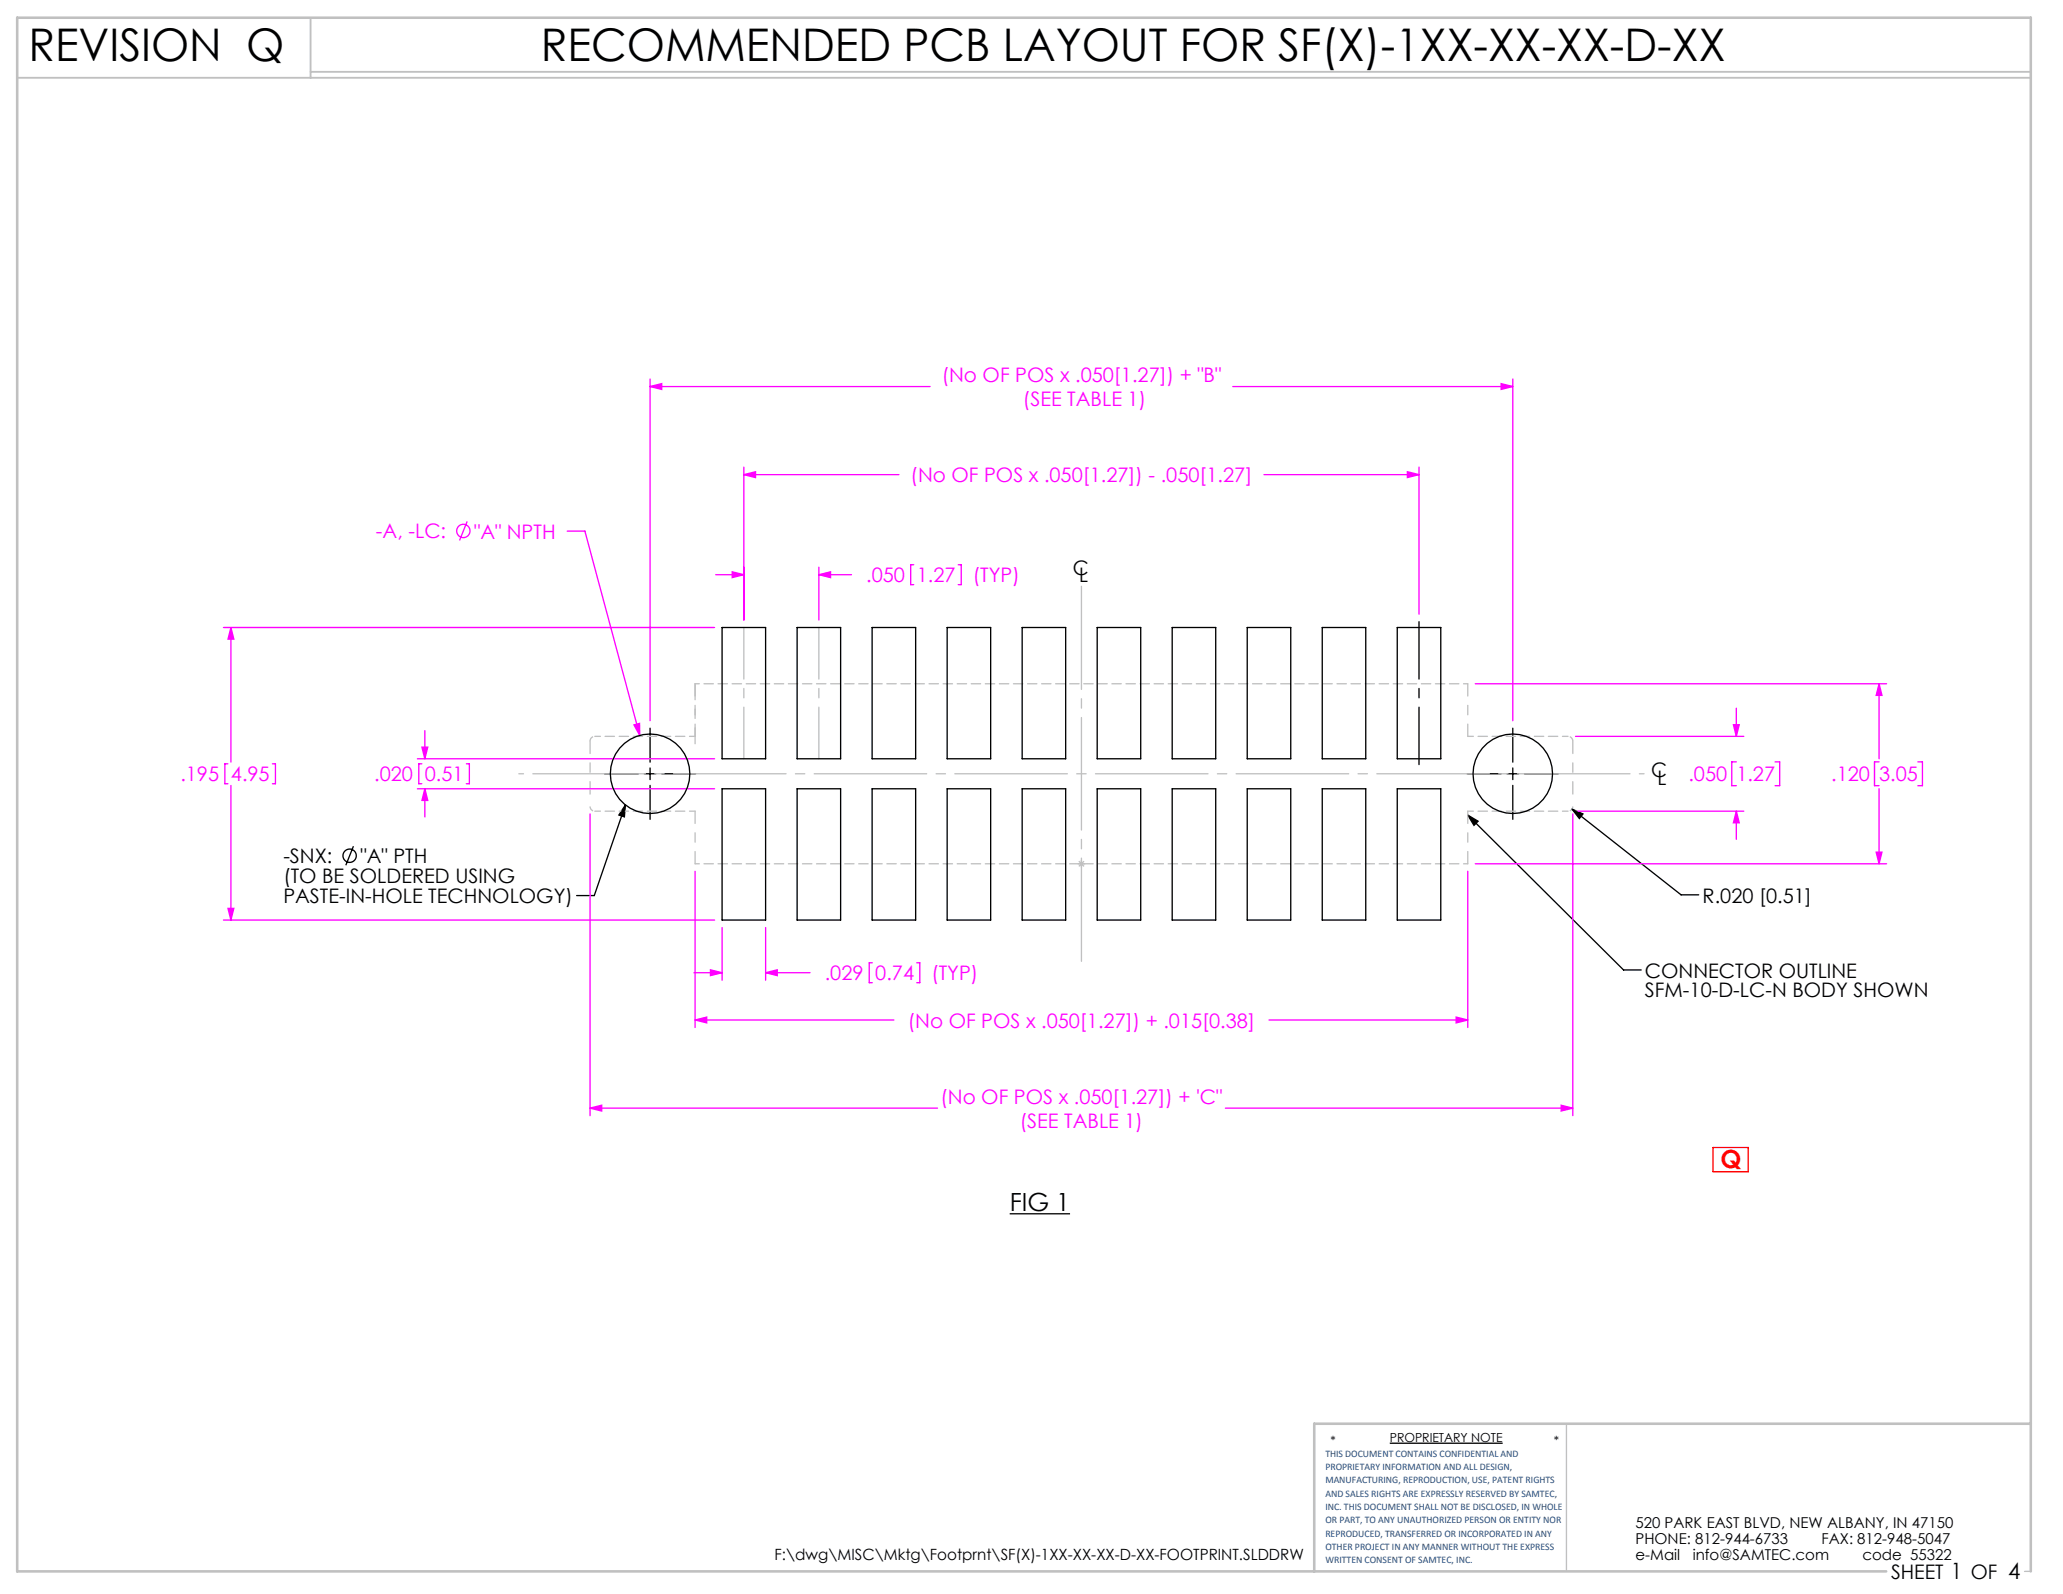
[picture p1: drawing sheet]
<svg xmlns="http://www.w3.org/2000/svg" width="279mm" height="216mm" viewBox="0 0 279 216" stroke-linecap="round" stroke-linejoin="round" font-family="sans-serif">
<g fill="none" stroke="#000" stroke-width=".18">
<path d="M88 98.6v4.6M204.9 98.6v4.6M47.9 114.6l-1.1 2.6M81.9 104.8h4.6M84.7 109l-4.2 12.3h-2.4M84.7 109l-.1 1.6-.8-.2zM87.3 104.8h1.5M88 104v1.6M88 106.4v4.6M89.6 104.8h4.6M198.7 104.8h4.6M198.8 110.4l21.1 21h2.4"/>
<path d="M198.8 110.4l1.4 .8-.6 .6zM204.1 104.8h1.6M204.9 104v1.6M204.9 106.4v4.6M206.5 104.8h4.6M212.9 109.6l14.8 11.6h2.4M212.9 109.6l1.5 .6-.5 .7zM136.7 164.4h8.2M188.2 195.5h15.3"/>
<circle cx="47.4" cy="115.9" r=".9"/>
</g>
<path d="M146 117h1M146.1 116.6l.7 .7M146.5 116.5v1M146.8 116.6l-.7 .7M212.2 192.8v20M274.2 212.8h.8" fill="none" stroke="#c0c0c0" stroke-width=".18"/>
<path d="M2.3 10.5h272.7M42.1 2.4v8.1M42.1 9.7h232.9" fill="none" stroke="#c0c0c0" stroke-width=".25"/>
<path d="M275 192.8h-97v20M255.5 212.8h-253.2v-210.4h272.7v210.4" fill="none" stroke="#c0c0c0" stroke-width=".35"/>
<g fill="none" stroke="#f0f" stroke-width=".18">
<path d="M88 51.3v46.3M88 52.4h38M88 52.4l1.6-.4v.7zM167 52.4h37.9M203.3 52l1.6 .4-1.6 .3zM204.9 51.3v46.3M63.3 70.6l-1.1 2.6M76.8 71.9h2.4l7.4 27.7M96.9 77.8h3.8M99.2 77.4l1.5 .4-1.5 .4zM100.7 64.3l1.6-.4v.8zM100.7 63.3v20.7"/>
<path d="M100.7 64.3h21M110.9 77.8l1.6-.4v.8zM110.9 76.8v7.2M110.9 77.8h4.4M123.7 76.5h-.4v2.7h.4M129.8 76.5h.4v2.7h-.4M171.2 64.3h21M190.6 63.9l1.6 .4-1.6 .4zM192.2 63.3v19.9M30.3 85h66.5M31.3 85v18.2M31.3 85l.4 1.6h-.8z"/>
<path d="M57.5 99v3.8M85.9 98.2l.7-.2v1.6zM199.8 92.6h55.7M213.4 99.7h22.8M234.8 98.2h.8l-.4 1.5zM235.2 95.9v3.8M254.5 92.6l.4 1.6h-.8zM254.5 92.6v10.2M30.9 103.5h-.4v2.7h.4M31.3 106.4v18.2M36.9 103.5h.4v2.7h-.4M56.5 102.8h40.3"/>
<path d="M56.5 106.8h40.3M57.1 103.5h-.4v2.7h.4M57.1 101.2h.8l-.4 1.6zM57.5 106.8v3.8M57.5 106.8l.4 1.6h-.8zM63.2 103.5h.4v2.7h-.4M79.9 110.2v40.9M94.1 118v21.2M198.8 118v21.2M199.8 117h55.7M213 110.2v40.9M213.4 109.9h22.8"/>
<path d="M235.2 109.9l.4 1.5h-.8zM235.2 103.2h-.7v3.2h.7M235.2 109.9v3.8M240.4 103.2h.6v3.2h-.6M254.1 115.4h.8l-.4 1.6zM254.5 103.2h-.6v3.2h.6M254.5 106.8v10.2M259.7 103.2h.7v3.2h-.7M30.3 124.6h66.5M30.9 123h.8l-.4 1.6zM94 131.8h3.8M94.1 138.2l1.6-.4v.7z"/>
<path d="M94.1 138.2h27M96.2 131.4l1.6 .4-1.6 .3zM97.8 125.6v7.2M103.7 125.6v7.2M103.7 131.8h6M103.7 131.8l1.6-.4v.7zM118.1 130.4h-.4v2.7h.4M124.2 130.4h.4v2.7h-.4M171.9 138.2h26.9M197.2 137.8l1.6 .4-1.6 .3zM79.9 150.1l1.6-.4v.8zM79.9 150.1h47.1"/>
<path d="M166 150.1h47M211.4 149.7l1.6 .4-1.6 .4z"/>
<circle cx="62.8" cy="71.9" r=".9"/>
</g>
<path d="M79.9 100.4a.64 .64 0 0 1 .7-.7M79.9 109.2a.64 .64 0 0 0 .7 .7M213 109.2a.64 .64 0 0 1-.6 .7M213 100.4a.64 .64 0 0 0-.6-.7" fill="none" stroke="#c0c0c0" stroke-width=".18" stroke-dasharray="1.3 .6" stroke-dashoffset=".5" stroke-linecap="butt"/>
<path d="M192.2 84.2v19.4" fill="none" stroke="#000" stroke-width=".18" stroke-dasharray="15.2 1.3 1.3 1.3" stroke-dashoffset="7.5"/>
<path d="M232 155.4h4.8v3.3h-4.8z" fill="none" stroke="#f00" stroke-width=".18"/>
<path d="M70.3 104.8h152.4" fill="none" stroke="#c0c0c0" stroke-width=".18" stroke-dasharray="15.2 1.3 1.3 1.3" stroke-dashoffset="-1.9"/>
<path d="M146.5 79.4v50.8" fill="none" stroke="#c0c0c0" stroke-width=".18" stroke-dasharray="15.2 1.3 1.3 1.3" stroke-dashoffset="1.3"/>
<path d="M100.7 85v17.8M110.9 85v17.8" fill="none" stroke="#c0c0c0" stroke-width=".18" stroke-dasharray="15.2 1.3 1.3 1.3" stroke-dashoffset="8.3"/>
<path d="M94.1 92.6v7.1M198.8 92.6v7.1M79.9 100.4v7.2M94.1 117v-7.1M198.8 117v-7.1M213 100.4v7.2" fill="none" stroke="#c0c0c0" stroke-width=".18" stroke-dasharray="15.2 1.3 1.3 1.3" stroke-dashoffset="13.6"/>
<path d="M94.1 92.6v8.1" fill="none" stroke="#c0c0c0" stroke-width=".18" stroke-dasharray="15.2 1.3 1.3 1.3" stroke-dashoffset="13.1"/>
<path d="M94.1 99.7h-13.5M198.8 99.7h13.6M94.1 109.9h-13.5M198.8 109.9h13.6" fill="none" stroke="#c0c0c0" stroke-width=".18" stroke-dasharray="1.3 .6" stroke-dashoffset=".5"/>
<path d="M198.8 92.6h-104.7M198.8 117h-104.7" fill="none" stroke="#c0c0c0" stroke-width=".18" stroke-dasharray="1.3 .6" stroke-dashoffset=".7"/>
<path d="M198.8 110.4l1.4 .8-.6 .6zM212.9 109.6l1.5 .6-.5 .7zM84.7 109l-.1 1.6-.8-.2z" fill="#000"/>
<g fill="#f0f">
<path d="M99.2 77.4l1.5 .4-1.5 .4zM110.9 77.8l1.6-.4v.8zM100.7 64.3l1.6-.4v.8zM190.6 63.9l1.6 .4-1.6 .4zM94.1 138.2l1.6-.4v.7zM197.2 137.8l1.6 .4-1.6 .3zM234.8 98.2h.8l-.4 1.5zM235.2 109.9l.4 1.5h-.8zM254.5 92.6l.4 1.6h-.8zM254.1 115.4h.8l-.4 1.6zM79.9 150.1l1.6-.4v.8zM211.4 149.7l1.6 .4-1.6 .4z"/>
<path d="M31.3 85l.4 1.6h-.8zM30.9 123h.8l-.4 1.6zM88 52.4l1.6-.4v.7zM203.3 52l1.6 .4-1.6 .3zM96.2 131.4l1.6 .4-1.6 .3zM103.7 131.8l1.6-.4v.7zM85.9 98.2l.7 1.4v-1.6zM57.1 101.2h.8l-.4 1.6zM57.5 106.8l.4 1.6h-.8z"/>
</g>
<g fill="none" stroke="#000" stroke-width=".18">
<path d="M97.8 85h5.9v17.8h-5.9zM108 85h5.8v17.8h-5.8zM118.1 85h5.9v17.8h-5.9zM128.3 85h5.9v17.8h-5.9zM138.4 85h5.9v17.8h-5.9zM148.6 85h5.9v17.8h-5.9zM158.8 85h5.8v17.8h-5.8zM168.9 85h5.9v17.8h-5.9zM179.1 85h5.9v17.8h-5.9zM189.2 85h5.9v17.8h-5.9zM97.8 106.8h5.9v17.8h-5.9zM108 106.8h5.8v17.8h-5.8z"/>
<path d="M118.1 106.8h5.9v17.8h-5.9zM128.3 106.8h5.9v17.8h-5.9zM138.4 106.8h5.9v17.8h-5.9zM148.6 106.8h5.9v17.8h-5.9zM158.8 106.8h5.8v17.8h-5.8zM168.9 106.8h5.9v17.8h-5.9zM179.1 106.8h5.9v17.8h-5.9zM189.2 106.8h5.9v17.8h-5.9z"/>
<circle cx="88" cy="104.8" r="5.4"/>
<circle cx="204.9" cy="104.8" r="5.4"/>
</g>
<g font-size="6.1">
<text x="3.8" y="8.2">REVISION Q</text>
<text x="73.2" y="8.3">RECOMMENDED PCB LAYOUT FOR SF(X)-1XX-XX-XX-D-XX</text>
</g>
<text font-size="3.4" fill="#f00" x="233" y="158.2">Q</text>
<text font-size="3.4" x="136.7" y="164">FIG 1</text>
<g font-size="2.7" fill="#f0f">
<text x="127.6" y="51.8">(No OF POS x .050[1.27]) + &quot;B&quot;</text>
<text x="138.5" y="54.9">(SEE TABLE 1)</text>
<text x="123.3" y="65.3">(No OF POS x .050[1.27]) - .050[1.27]</text>
<text x="50.9" y="72.9">-A, -LC:</text>
<text x="64.2" y="72.9">&quot;A&quot; NPTH</text>
<text x="117.3" y="78.8">.050</text>
<text x="124.2" y="78.8">1.27</text>
<text x="131.8" y="78.8">(TYP)</text>
<text x="24.4" y="105.8">.195</text>
<text x="31.3" y="105.8">4.95</text>
<text x="50.7" y="105.8">.020</text>
<text x="57.5" y="105.8">0.51</text>
<text x="228.7" y="105.8">.050</text>
<text x="235.2" y="105.8">1.27</text>
<text x="248" y="105.8">.120</text>
<text x="254.5" y="105.8">3.05</text>
<text x="111.7" y="132.7">.029</text>
<text x="118.5" y="132.7">0.74</text>
<text x="126.1" y="132.7">(TYP)</text>
<text x="123" y="139.2">(No OF POS x .050[1.27]) + .015[0.38]</text>
<text x="127.4" y="149.5">(No OF POS x .050[1.27]) + 'C&quot;</text>
<text x="138.1" y="152.7">(SEE TABLE 1)</text>
</g>
<g font-size="2.7">
<text x="145.3" y="77.8">C</text>
<text x="146.2" y="78.8">L</text>
<text x="223.6" y="105.3">C</text>
<text x="224.5" y="106.3">L</text>
<text x="38.4" y="119.6">(TO BE SOLDERED USING</text>
<text x="38.4" y="116.9">-SNX:</text>
<text x="48.8" y="116.9">&quot;A&quot; PTH</text>
<text x="38.4" y="122.3">PASTE-IN-HOLE TECHNOLOGY)</text>
<text x="230.6" y="122.3">R.020 [0.51]</text>
<text x="222.8" y="132.4">CONNECTOR OUTLINE</text>
<text x="222.8" y="135.1">SFM-10-D-LC-N BODY SHOWN</text>
<text x="256.1" y="213.9">SHEET 1 OF 4</text>
</g>
<text font-size="2.1" x="104.9" y="211.3">F:\dwg\MISC\Mktg\Footprnt\SF(X)-1XX-XX-XX-D-XX-FOOTPRINT.SLDDRW</text>
<g font-size="2">
<text x="221.5" y="207">520 PARK EAST BLVD, NEW ALBANY, IN 47150</text>
<text x="221.5" y="209.2">PHONE: 812-944-6733</text>
<text x="246.7" y="209.2">FAX: 812-948-5047</text>
<text x="221.5" y="211.3">e-Mail</text>
<text x="229.3" y="211.3">info@SAMTEC.com</text>
<text x="252.2" y="211.3">code 55322</text>
</g>
<g font-size="1.7">
<text x="180.2" y="195.7">*</text>
<text x="188.2" y="195.3">PROPRIETARY NOTE</text>
<text x="210.4" y="195.7">*</text>
</g>
<g font-size="1.4" fill="#1f497d">
<text x="179.5" y="197.3">THIS DOCUMENT CONTAINS CONFIDENTIAL AND</text>
<text x="179.5" y="199.1">PROPRIETARY INFORMATION AND ALL DESIGN,</text>
<text x="179.5" y="200.9">MANUFACTURING, REPRODUCTION, USE, PATENT RIGHTS</text>
<text x="179.5" y="202.7">AND SALES RIGHTS ARE EXPRESSLY RESERVED BY SAMTEC,</text>
<text x="179.5" y="204.5">INC. THIS DOCUMENT SHALL NOT BE DISCLOSED, IN WHOLE</text>
<text x="179.5" y="206.3">OR PART, TO ANY UNAUTHORIZED PERSON OR ENTITY NOR</text>
<text x="179.5" y="208.1">REPRODUCED, TRANSFERRED OR INCORPORATED IN ANY</text>
<text x="179.5" y="209.9">OTHER PROJECT IN ANY MANNER WITHOUT THE EXPRESS</text>
<text x="179.5" y="211.7">WRITTEN CONSENT OF SAMTEC, INC.</text>
</g>
</svg>
